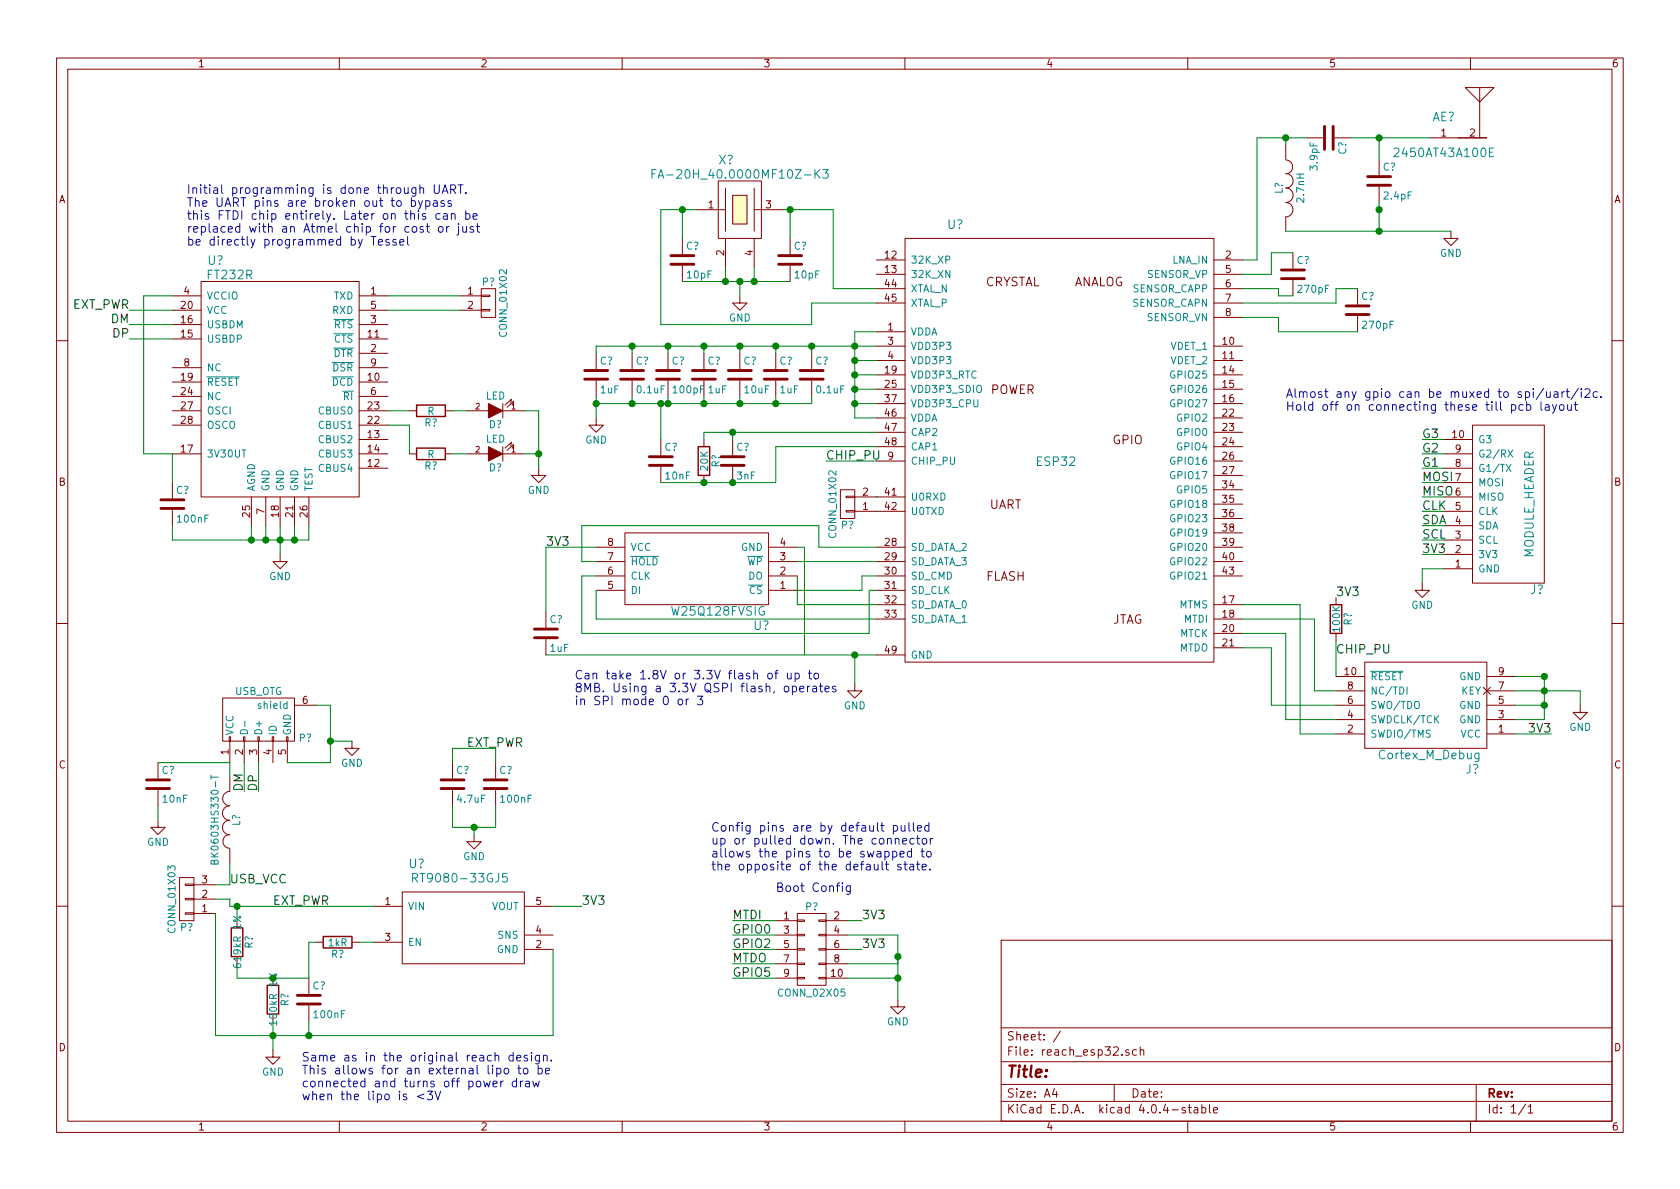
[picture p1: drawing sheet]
EESchema Schematic File Version 2
LIBS:power
LIBS:device
LIBS:transistors
LIBS:conn
LIBS:linear
LIBS:regul
LIBS:74xx
LIBS:cmos4000
LIBS:adc-dac
LIBS:memory
LIBS:xilinx
LIBS:microcontrollers
LIBS:dsp
LIBS:microchip
LIBS:analog_switches
LIBS:motorola
LIBS:texas
LIBS:intel
LIBS:audio
LIBS:interface
LIBS:digital-audio
LIBS:philips
LIBS:display
LIBS:cypress
LIBS:siliconi
LIBS:opto
LIBS:atmel
LIBS:contrib
LIBS:valves
LIBS:tm-kicad-lib
LIBS:reach_esp32-cache
EELAYER 25 0
EELAYER END
$Descr A4 11693 8268
encoding utf-8
Sheet 1 1
Title ""
Date ""
Rev ""
Comp ""
Comment1 ""
Comment2 ""
Comment3 ""
Comment4 ""
$EndDescr
$Comp
L ESP32 U?
U 1 1
P 7350 3200
F 0 "U?" H 6650 4850 60  0000 C CNN
F 1 "ESP32" H 7350 3200 60  0000 C CNN
F 2 "" H 7350 3650 60  0001 C CNN
F 3 "" H 7350 3650 60  0001 C CNN
	1    7350 3200
	1    0    0    -1  
$EndComp
$Comp
L MODULE_HEADER J?
U 1 1
P 10350 3550
F 0 "J?" H 10000 4100 60  0000 C CNN
F 1 "MODULE_HEADER" V 10050 3500 60  0000 C CNN
F 2 "" H 10350 3550 60  0000 C CNN
F 3 "" H 10350 3550 60  0000 C CNN
	1    10350 3550
	-1   0    0    1   
$EndComp
$Comp
L CRYSTAL-4 X?
U 1 1
P 5150 1450
F 0 "X?" H 5000 1800 60  0000 L CNN
F 1 "FA-20H_40.0000MF10Z-K3" H 5150 1700 60  0000 C CNN
F 2 "Crystals:crystal_FA238-TSX3225" H 5150 1450 60  0001 C CNN
F 3 "http://www.digikey.com/product-detail/en/epson/FA-20H-40.0000MF10Z-K3/SER4045CT-ND/5175137" H 5150 1450 60  0001 C CNN
	1    5150 1450
	1    0    0    -1  
$EndComp
$Comp
L W25Q128FVSIG U?
U 1 1
P 4850 4000
F 0 "U?" H 4400 4350 60  0000 C CNN
F 1 "W25Q128FVSIG" H 4700 4250 60  0000 C CNN
F 2 "" H 4850 4000 60  0001 C CNN
F 3 "" H 4850 4000 60  0001 C CNN
	1    4850 4000
	-1   0    0    1   
$EndComp
$Comp
L ANTENNA AE?
U 1 1
P 10050 950
F 0 "AE?" H 10050 1100 60  0000 C CNN
F 1 "2450AT43A100E" H 10050 850 60  0000 C CNN
F 2 "" H 10150 950 60  0001 C CNN
F 3 "http://www.digikey.com/product-detail/en/2450AT43A100E/712-1009-1-ND/1560838" H 10150 950 60  0001 C CNN
	1    10050 950 
	1    0    0    -1  
$EndComp
$Comp
L FT232R U?
U 1 1
P 1950 2650
F 0 "U?" H 1500 3500 60  0000 C CNN
F 1 "FT232R" H 1600 3400 60  0000 C CNN
F 2 "Housings_SSOP:SSOP-28_5.3x10.2mm_Pitch0.65mm" H 1950 2550 60  0001 C CNN
F 3 "http://www.ftdichip.com/Support/Documents/DataSheets/ICs/DS_FT232R.pdf" H 1950 2550 60  0001 C CNN
	1    1950 2650
	1    0    0    -1  
$EndComp
$Comp
L RT9080-33GJ5 U?
U 1 1
P 3200 6450
F 0 "U?" H 2900 6900 60  0000 C CNN
F 1 "RT9080-33GJ5" H 3200 6800 60  0000 C CNN
F 2 "" H 3200 6400 60  0001 C CNN
F 3 "http://www.richtek.com/assets/product_file/RT9080/DS9080-00.pdf" H 3200 6400 60  0001 C CNN
F 4 "http://www.digikey.com/product-detail/en/on-semiconductor/NCP603SN330T1G/NCP603SN330T1GOSCT-ND/3462409" H 3200 6450 60  0001 C CNN "Alternate"
	1    3200 6450
	1    0    0    -1  
$EndComp
$Comp
L USB_OTG P?
U 1 1
P 1800 5000
F 0 "P?" H 2125 4875 50  0000 C CNN
F 1 "USB_OTG" H 1800 5200 50  0000 C CNN
F 2 "" V 1750 4900 50  0000 C CNN
F 3 "" V 1750 4900 50  0000 C CNN
	1    1800 5000
	1    0    0    -1  
$EndComp
$Comp
L GND #PWR?
U 1 1
P 2450 5150
F 0 "#PWR?" H 2450 4900 50  0001 C CNN
F 1 "GND" H 2450 5000 50  0000 C CNN
F 2 "" H 2450 5150 50  0000 C CNN
F 3 "" H 2450 5150 50  0000 C CNN
	1    2450 5150
	1    0    0    -1  
$EndComp
$Comp
L CONN_01X02 P?
U 1 1
P 5900 3500
F 0 "P?" H 5900 3650 50  0000 C CNN
F 1 "CONN_01X02" V 6000 3500 50  0000 C CNN
F 2 "" H 5900 3500 50  0000 C CNN
F 3 "" H 5900 3500 50  0000 C CNN
	1    5900 3500
	-1   0    0    1   
$EndComp
$Comp
L CONN_01X02 P?
U 1 1
P 3400 2100
F 0 "P?" H 3400 2250 50  0000 C CNN
F 1 "CONN_01X02" V 3500 2100 50  0000 C CNN
F 2 "" H 3400 2100 50  0000 C CNN
F 3 "" H 3400 2100 50  0000 C CNN
	1    3400 2100
	1    0    0    -1  
$EndComp
$Comp
L R R?
U 1 1
P 1650 6550
F 0 "R?" V 1730 6550 50  0000 C CNN
F 1 "619kR 1%" V 1650 6550 50  0000 C CNN
F 2 "" V 1580 6550 50  0000 C CNN
F 3 "" H 1650 6550 50  0000 C CNN
	1    1650 6550
	1    0    0    -1  
$EndComp
$Comp
L R R?
U 1 1
P 1900 6950
F 0 "R?" V 1980 6950 50  0000 C CNN
F 1 "100kR 1%" V 1900 6950 50  0000 C CNN
F 2 "" V 1830 6950 50  0000 C CNN
F 3 "" H 1900 6950 50  0000 C CNN
	1    1900 6950
	1    0    0    -1  
$EndComp
$Comp
L R R?
U 1 1
P 2350 6550
F 0 "R?" V 2430 6550 50  0000 C CNN
F 1 "1kR" V 2350 6550 50  0000 C CNN
F 2 "" V 2280 6550 50  0000 C CNN
F 3 "" H 2350 6550 50  0000 C CNN
	1    2350 6550
	0    1    1    0   
$EndComp
$Comp
L CONN_01X03 P?
U 1 1
P 1300 6250
F 0 "P?" H 1300 6450 50  0000 C CNN
F 1 "CONN_01X03" V 1400 6250 50  0000 C CNN
F 2 "" H 1300 6250 50  0000 C CNN
F 3 "" H 1300 6250 50  0000 C CNN
	1    1300 6250
	-1   0    0    1   
$EndComp
$Comp
L GND #PWR?
U 1 1
P 1900 7300
F 0 "#PWR?" H 1900 7050 50  0001 C CNN
F 1 "GND" H 1900 7150 50  0000 C CNN
F 2 "" H 1900 7300 50  0000 C CNN
F 3 "" H 1900 7300 50  0000 C CNN
	1    1900 7300
	1    0    0    -1  
$EndComp
$Comp
L C C?
U 1 1
P 2150 6950
F 0 "C?" H 2175 7050 50  0000 L CNN
F 1 "100nF" H 2175 6850 50  0000 L CNN
F 2 "" H 2188 6800 50  0000 C CNN
F 3 "" H 2150 6950 50  0000 C CNN
	1    2150 6950
	1    0    0    -1  
$EndComp
Text Label 1600 6150 0    60   ~ 0
USB_VCC
Text Label 1900 6300 0    60   ~ 0
EXT_PWR
Text Label 1700 5500 1    60   ~ 0
DM
Text Label 1800 5500 1    60   ~ 0
DP
Text Label 900  2150 2    60   ~ 0
EXT_PWR
Text Label 900  2250 2    60   ~ 0
DM
Text Label 900  2350 2    60   ~ 0
DP
$Comp
L GND #PWR?
U 1 1
P 1950 3850
F 0 "#PWR?" H 1950 3600 50  0001 C CNN
F 1 "GND" H 1950 3700 50  0000 C CNN
F 2 "" H 1950 3850 50  0000 C CNN
F 3 "" H 1950 3850 50  0000 C CNN
	1    1950 3850
	1    0    0    -1  
$EndComp
$Comp
L LED D?
U 1 1
P 3450 2850
F 0 "D?" H 3450 2950 50  0000 C CNN
F 1 "LED" H 3450 2750 50  0000 C CNN
F 2 "" H 3450 2850 50  0000 C CNN
F 3 "" H 3450 2850 50  0000 C CNN
	1    3450 2850
	-1   0    0    1   
$EndComp
$Comp
L LED D?
U 1 1
P 3450 3150
F 0 "D?" H 3450 3250 50  0000 C CNN
F 1 "LED" H 3450 3050 50  0000 C CNN
F 2 "" H 3450 3150 50  0000 C CNN
F 3 "" H 3450 3150 50  0000 C CNN
	1    3450 3150
	-1   0    0    1   
$EndComp
$Comp
L R R?
U 1 1
P 3000 2850
F 0 "R?" V 3080 2850 50  0000 C CNN
F 1 "R" V 3000 2850 50  0000 C CNN
F 2 "" V 2930 2850 50  0000 C CNN
F 3 "" H 3000 2850 50  0000 C CNN
	1    3000 2850
	0    1    1    0   
$EndComp
$Comp
L R R?
U 1 1
P 3000 3150
F 0 "R?" V 3080 3150 50  0000 C CNN
F 1 "R" V 3000 3150 50  0000 C CNN
F 2 "" V 2930 3150 50  0000 C CNN
F 3 "" H 3000 3150 50  0000 C CNN
	1    3000 3150
	0    1    1    0   
$EndComp
$Comp
L GND #PWR?
U 1 1
P 3750 3250
F 0 "#PWR?" H 3750 3000 50  0001 C CNN
F 1 "GND" H 3750 3100 50  0000 C CNN
F 2 "" H 3750 3250 50  0000 C CNN
F 3 "" H 3750 3250 50  0000 C CNN
	1    3750 3250
	1    0    0    -1  
$EndComp
$Comp
L C C?
U 1 1
P 1200 3500
F 0 "C?" H 1225 3600 50  0000 L CNN
F 1 "100nF" H 1225 3400 50  0000 L CNN
F 2 "" H 1238 3350 50  0000 C CNN
F 3 "" H 1200 3500 50  0000 C CNN
	1    1200 3500
	1    0    0    -1  
$EndComp
$Comp
L INDUCTOR L?
U 1 1
P 1600 5700
F 0 "L?" V 1550 5700 50  0000 C CNN
F 1 "BK0603HS330-T" V 1700 5700 50  0000 C CNN
F 2 "" H 1600 5700 50  0000 C CNN
F 3 "" H 1600 5700 50  0000 C CNN
	1    1600 5700
	-1   0    0    1   
$EndComp
$Comp
L C C?
U 1 1
P 3450 5450
F 0 "C?" H 3475 5550 50  0000 L CNN
F 1 "100nF" H 3475 5350 50  0000 L CNN
F 2 "" H 3488 5300 50  0000 C CNN
F 3 "" H 3450 5450 50  0000 C CNN
	1    3450 5450
	1    0    0    -1  
$EndComp
$Comp
L C C?
U 1 1
P 1100 5450
F 0 "C?" H 1125 5550 50  0000 L CNN
F 1 "10nF" H 1125 5350 50  0000 L CNN
F 2 "" H 1138 5300 50  0000 C CNN
F 3 "" H 1100 5450 50  0000 C CNN
	1    1100 5450
	1    0    0    -1  
$EndComp
$Comp
L GND #PWR?
U 1 1
P 1100 5700
F 0 "#PWR?" H 1100 5450 50  0001 C CNN
F 1 "GND" H 1100 5550 50  0000 C CNN
F 2 "" H 1100 5700 50  0000 C CNN
F 3 "" H 1100 5700 50  0000 C CNN
	1    1100 5700
	1    0    0    -1  
$EndComp
$Comp
L C C?
U 1 1
P 3150 5450
F 0 "C?" H 3175 5550 50  0000 L CNN
F 1 "4.7uF" H 3175 5350 50  0000 L CNN
F 2 "" H 3188 5300 50  0000 C CNN
F 3 "" H 3150 5450 50  0000 C CNN
	1    3150 5450
	1    0    0    -1  
$EndComp
$Comp
L GND #PWR?
U 1 1
P 3300 5800
F 0 "#PWR?" H 3300 5550 50  0001 C CNN
F 1 "GND" H 3300 5650 50  0000 C CNN
F 2 "" H 3300 5800 50  0000 C CNN
F 3 "" H 3300 5800 50  0000 C CNN
	1    3300 5800
	1    0    0    -1  
$EndComp
Text Label 3250 5200 0    60   ~ 0
EXT_PWR
Text Label 4050 6300 0    60   ~ 0
3V3
Text Label 3800 3800 0    60   ~ 0
3V3
$Comp
L GND #PWR?
U 1 1
P 5950 4750
F 0 "#PWR?" H 5950 4500 50  0001 C CNN
F 1 "GND" H 5950 4600 50  0000 C CNN
F 2 "" H 5950 4750 50  0000 C CNN
F 3 "" H 5950 4750 50  0000 C CNN
	1    5950 4750
	1    0    0    -1  
$EndComp
$Comp
L C C?
U 1 1
P 4750 1800
F 0 "C?" H 4775 1900 50  0000 L CNN
F 1 "10pF" H 4775 1700 50  0000 L CNN
F 2 "" H 4788 1650 50  0000 C CNN
F 3 "" H 4750 1800 50  0000 C CNN
	1    4750 1800
	1    0    0    -1  
$EndComp
$Comp
L C C?
U 1 1
P 5500 1800
F 0 "C?" H 5525 1900 50  0000 L CNN
F 1 "10pF" H 5525 1700 50  0000 L CNN
F 2 "" H 5538 1650 50  0000 C CNN
F 3 "" H 5500 1800 50  0000 C CNN
	1    5500 1800
	1    0    0    -1  
$EndComp
$Comp
L GND #PWR?
U 1 1
P 5150 2050
F 0 "#PWR?" H 5150 1800 50  0001 C CNN
F 1 "GND" H 5150 1900 50  0000 C CNN
F 2 "" H 5150 2050 50  0000 C CNN
F 3 "" H 5150 2050 50  0000 C CNN
	1    5150 2050
	1    0    0    -1  
$EndComp
$Comp
L C C?
U 1 1
P 4650 2600
F 0 "C?" H 4675 2700 50  0000 L CNN
F 1 "100pF" H 4675 2500 50  0000 L CNN
F 2 "" H 4688 2450 50  0000 C CNN
F 3 "" H 4650 2600 50  0000 C CNN
	1    4650 2600
	1    0    0    -1  
$EndComp
$Comp
L C C?
U 1 1
P 4900 2600
F 0 "C?" H 4925 2700 50  0000 L CNN
F 1 "1uF" H 4925 2500 50  0000 L CNN
F 2 "" H 4938 2450 50  0000 C CNN
F 3 "" H 4900 2600 50  0000 C CNN
	1    4900 2600
	1    0    0    -1  
$EndComp
$Comp
L C C?
U 1 1
P 5150 2600
F 0 "C?" H 5175 2700 50  0000 L CNN
F 1 "10uF" H 5175 2500 50  0000 L CNN
F 2 "" H 5188 2450 50  0000 C CNN
F 3 "" H 5150 2600 50  0000 C CNN
	1    5150 2600
	1    0    0    -1  
$EndComp
$Comp
L C C?
U 1 1
P 5400 2600
F 0 "C?" H 5425 2700 50  0000 L CNN
F 1 "1uF" H 5425 2500 50  0000 L CNN
F 2 "" H 5438 2450 50  0000 C CNN
F 3 "" H 5400 2600 50  0000 C CNN
	1    5400 2600
	1    0    0    -1  
$EndComp
$Comp
L C C?
U 1 1
P 5650 2600
F 0 "C?" H 5675 2700 50  0000 L CNN
F 1 "0.1uF" H 5675 2500 50  0000 L CNN
F 2 "" H 5688 2450 50  0000 C CNN
F 3 "" H 5650 2600 50  0000 C CNN
	1    5650 2600
	1    0    0    -1  
$EndComp
$Comp
L C C?
U 1 1
P 4400 2600
F 0 "C?" H 4425 2700 50  0000 L CNN
F 1 "0.1uF" H 4425 2500 50  0000 L CNN
F 2 "" H 4438 2450 50  0000 C CNN
F 3 "" H 4400 2600 50  0000 C CNN
	1    4400 2600
	1    0    0    -1  
$EndComp
$Comp
L C C?
U 1 1
P 4150 2600
F 0 "C?" H 4175 2700 50  0000 L CNN
F 1 "1uF" H 4175 2500 50  0000 L CNN
F 2 "" H 4188 2450 50  0000 C CNN
F 3 "" H 4150 2600 50  0000 C CNN
	1    4150 2600
	1    0    0    -1  
$EndComp
$Comp
L GND #PWR?
U 1 1
P 4150 2900
F 0 "#PWR?" H 4150 2650 50  0001 C CNN
F 1 "GND" H 4150 2750 50  0000 C CNN
F 2 "" H 4150 2900 50  0000 C CNN
F 3 "" H 4150 2900 50  0000 C CNN
	1    4150 2900
	1    0    0    -1  
$EndComp
$Comp
L C C?
U 1 1
P 5100 3200
F 0 "C?" H 5125 3300 50  0000 L CNN
F 1 "3nF" H 5125 3100 50  0000 L CNN
F 2 "" H 5138 3050 50  0000 C CNN
F 3 "" H 5100 3200 50  0000 C CNN
	1    5100 3200
	1    0    0    -1  
$EndComp
$Comp
L R R?
U 1 1
P 4900 3200
F 0 "R?" V 4980 3200 50  0000 C CNN
F 1 "20K" V 4900 3200 50  0000 C CNN
F 2 "" V 4830 3200 50  0000 C CNN
F 3 "" H 4900 3200 50  0000 C CNN
	1    4900 3200
	1    0    0    -1  
$EndComp
$Comp
L C C?
U 1 1
P 4600 3200
F 0 "C?" H 4625 3300 50  0000 L CNN
F 1 "10nF" H 4625 3100 50  0000 L CNN
F 2 "" H 4638 3050 50  0000 C CNN
F 3 "" H 4600 3200 50  0000 C CNN
	1    4600 3200
	1    0    0    -1  
$EndComp
$Comp
L INDUCTOR L?
U 1 1
P 8950 1300
F 0 "L?" V 8900 1300 50  0000 C CNN
F 1 "2.7nH" V 9050 1300 50  0000 C CNN
F 2 "" H 8950 1300 50  0000 C CNN
F 3 "" H 8950 1300 50  0000 C CNN
	1    8950 1300
	1    0    0    -1  
$EndComp
$Comp
L C C?
U 1 1
P 9600 1250
F 0 "C?" H 9625 1350 50  0000 L CNN
F 1 "2.4pF" H 9625 1150 50  0000 L CNN
F 2 "" H 9638 1100 50  0000 C CNN
F 3 "" H 9600 1250 50  0000 C CNN
	1    9600 1250
	1    0    0    -1  
$EndComp
$Comp
L GND #PWR?
U 1 1
P 10100 1600
F 0 "#PWR?" H 10100 1350 50  0001 C CNN
F 1 "GND" H 10100 1450 50  0000 C CNN
F 2 "" H 10100 1600 50  0000 C CNN
F 3 "" H 10100 1600 50  0000 C CNN
	1    10100 1600
	1    0    0    -1  
$EndComp
$Comp
L C C?
U 1 1
P 9250 950
F 0 "C?" H 9275 1050 50  0000 L CNN
F 1 "3.9pF" H 9275 850 50  0000 L CNN
F 2 "" H 9288 800 50  0000 C CNN
F 3 "" H 9250 950 50  0000 C CNN
	1    9250 950 
	0    1    1    0   
$EndComp
$Comp
L C C?
U 1 1
P 9000 1900
F 0 "C?" H 9025 2000 50  0000 L CNN
F 1 "270pF" H 9025 1800 50  0000 L CNN
F 2 "" H 9038 1750 50  0000 C CNN
F 3 "" H 9000 1900 50  0000 C CNN
	1    9000 1900
	1    0    0    -1  
$EndComp
$Comp
L C C?
U 1 1
P 9450 2150
F 0 "C?" H 9475 2250 50  0000 L CNN
F 1 "270pF" H 9475 2050 50  0000 L CNN
F 2 "" H 9488 2000 50  0000 C CNN
F 3 "" H 9450 2150 50  0000 C CNN
	1    9450 2150
	1    0    0    -1  
$EndComp
Text Label 9900 3050 0    60   ~ 0
G3
Text Label 9900 3150 0    60   ~ 0
G2
Text Label 9900 3250 0    60   ~ 0
G1
Text Label 9900 3350 0    60   ~ 0
MOSI
Text Label 9900 3450 0    60   ~ 0
MISO
Text Label 9900 3550 0    60   ~ 0
CLK
Text Label 9900 3650 0    60   ~ 0
SDA
Text Label 9900 3750 0    60   ~ 0
SCL
Text Label 9900 3850 0    60   ~ 0
3V3
$Comp
L GND #PWR?
U 1 1
P 9900 4050
F 0 "#PWR?" H 9900 3800 50  0001 C CNN
F 1 "GND" H 9900 3900 50  0000 C CNN
F 2 "" H 9900 4050 50  0000 C CNN
F 3 "" H 9900 4050 50  0000 C CNN
	1    9900 4050
	1    0    0    -1  
$EndComp
$Comp
L CONN_02X05 P?
U 1 1
P 5650 6600
F 0 "P?" H 5650 6900 50  0000 C CNN
F 1 "CONN_02X05" H 5650 6300 50  0000 C CNN
F 2 "" H 5650 5400 50  0000 C CNN
F 3 "" H 5650 5400 50  0000 C CNN
	1    5650 6600
	1    0    0    -1  
$EndComp
Text Notes 5400 6200 0    60   ~ 0
Boot Config
Text Label 5100 6400 0    60   ~ 0
MTDI
Text Label 5100 6500 0    60   ~ 0
GPIO0
Text Label 5100 6600 0    60   ~ 0
GPIO2
Text Label 5100 6700 0    60   ~ 0
MTDO
Text Label 5100 6800 0    60   ~ 0
GPIO5
Text Label 6000 6400 0    60   ~ 0
3V3
Text Label 6000 6600 0    60   ~ 0
3V3
$Comp
L GND #PWR?
U 1 1
P 6250 6950
F 0 "#PWR?" H 6250 6700 50  0001 C CNN
F 1 "GND" H 6250 6800 50  0000 C CNN
F 2 "" H 6250 6950 50  0000 C CNN
F 3 "" H 6250 6950 50  0000 C CNN
	1    6250 6950
	1    0    0    -1  
$EndComp
$Comp
L Cortex_M_Debug J?
U 1 1
P 9950 4900
F 0 "J?" H 9650 5350 60  0000 C CNN
F 1 "Cortex_M_Debug" H 9950 5250 60  0000 C CNN
F 2 "" H 9750 4900 60  0001 C CNN
F 3 "" H 9750 4900 60  0001 C CNN
	1    9950 4900
	-1   0    0    1   
$EndComp
Text Label 10800 5100 2    60   ~ 0
3V3
$Comp
L GND #PWR?
U 1 1
P 11000 4900
F 0 "#PWR?" H 11000 4650 50  0001 C CNN
F 1 "GND" H 11000 4750 50  0000 C CNN
F 2 "" H 11000 4900 50  0000 C CNN
F 3 "" H 11000 4900 50  0000 C CNN
	1    11000 4900
	1    0    0    -1  
$EndComp
Text Label 5750 3200 0    60   ~ 0
CHIP_PU
Wire Wire Line
	2300 5300 2000 5300
Wire Wire Line
	2300 4900 2300 5300
Wire Wire Line
	2300 4900 2200 4900
Wire Wire Line
	2300 5150 2450 5150
Connection ~ 2300 5150
Wire Wire Line
	1500 6150 1600 6150
Wire Wire Line
	1500 6250 1600 6250
Wire Wire Line
	1600 6250 1600 6300
Wire Wire Line
	1600 6300 2600 6300
Wire Wire Line
	1650 6400 1650 6300
Connection ~ 1650 6300
Wire Wire Line
	1500 6350 1500 7200
Wire Wire Line
	1650 6800 1650 6700
Wire Wire Line
	2600 6550 2500 6550
Wire Wire Line
	1500 7200 3850 7200
Wire Wire Line
	1900 7100 1900 7300
Connection ~ 1900 7200
Wire Wire Line
	1650 6800 2150 6800
Connection ~ 1900 6800
Wire Wire Line
	2150 6800 2150 6550
Wire Wire Line
	2150 6550 2200 6550
Wire Wire Line
	2150 7200 2150 7100
Wire Wire Line
	3850 7200 3850 6600
Connection ~ 2150 7200
Wire Wire Line
	3850 6300 4050 6300
Wire Wire Line
	1700 5300 1700 5500
Wire Wire Line
	1800 5500 1800 5300
Wire Wire Line
	1200 3150 1000 3150
Wire Wire Line
	1000 3150 1000 2050
Wire Wire Line
	1000 2050 1200 2050
Wire Wire Line
	1200 2150 900  2150
Wire Wire Line
	1200 2250 900  2250
Wire Wire Line
	1200 2350 900  2350
Wire Wire Line
	2700 2050 3200 2050
Wire Wire Line
	2700 2150 3200 2150
Wire Wire Line
	1750 3650 1750 3750
Wire Wire Line
	1200 3750 2150 3750
Wire Wire Line
	1850 3750 1850 3650
Wire Wire Line
	1950 3650 1950 3850
Connection ~ 1850 3750
Wire Wire Line
	2050 3750 2050 3650
Connection ~ 1950 3750
Wire Wire Line
	2150 3750 2150 3650
Connection ~ 2050 3750
Wire Wire Line
	2700 2850 2850 2850
Wire Wire Line
	2700 2950 2850 2950
Wire Wire Line
	2850 2950 2850 3150
Wire Wire Line
	3150 3150 3250 3150
Wire Wire Line
	3150 2850 3250 2850
Wire Wire Line
	3650 2850 3750 2850
Wire Wire Line
	3750 2850 3750 3250
Wire Wire Line
	3750 3150 3650 3150
Connection ~ 3750 3150
Wire Wire Line
	1200 3350 1200 3150
Wire Wire Line
	1200 3650 1200 3750
Connection ~ 1750 3750
Wire Wire Line
	1600 5300 1600 5400
Wire Wire Line
	1600 6150 1600 6000
Wire Wire Line
	1600 5300 1100 5300
Wire Wire Line
	1100 5700 1100 5600
Wire Wire Line
	3150 5300 3150 5200
Wire Wire Line
	3150 5200 3450 5200
Wire Wire Line
	3450 5200 3450 5300
Wire Wire Line
	3150 5600 3150 5750
Wire Wire Line
	3150 5750 3450 5750
Wire Wire Line
	3450 5750 3450 5600
Wire Wire Line
	3300 5800 3300 5750
Connection ~ 3300 5750
Wire Wire Line
	6100 3450 6100 3450
Wire Wire Line
	6100 3550 6100 3550
Wire Wire Line
	5550 4100 6000 4100
Wire Wire Line
	6000 4100 6000 4000
Wire Wire Line
	6000 4000 6100 4000
Wire Wire Line
	6100 4200 5550 4200
Wire Wire Line
	5550 4200 5550 4000
Wire Wire Line
	5550 3900 6100 3900
Wire Wire Line
	4150 4100 4150 4300
Wire Wire Line
	4150 4300 6100 4300
Wire Wire Line
	4150 4000 4050 4000
Wire Wire Line
	4050 4000 4050 4400
Wire Wire Line
	4050 4400 6050 4400
Wire Wire Line
	6050 4400 6050 4100
Wire Wire Line
	6050 4100 6100 4100
Wire Wire Line
	4150 3900 4050 3900
Wire Wire Line
	4050 3900 4050 3650
Wire Wire Line
	4050 3650 5700 3650
Wire Wire Line
	5700 3650 5700 3800
Wire Wire Line
	5700 3800 6100 3800
Wire Wire Line
	5550 3800 5600 3800
Wire Wire Line
	5600 3800 5600 4550
Wire Wire Line
	3800 4550 6100 4550
Wire Wire Line
	4150 3800 3800 3800
Wire Wire Line
	5950 4750 5950 4550
Connection ~ 5950 4550
Wire Wire Line
	5050 1850 5050 1950
Wire Wire Line
	4750 1950 5500 1950
Wire Wire Line
	5250 1950 5250 1850
Wire Wire Line
	6100 2000 5800 2000
Wire Wire Line
	5800 2000 5800 1450
Wire Wire Line
	5800 1450 5450 1450
Wire Wire Line
	4600 1450 4600 2250
Wire Wire Line
	4600 1450 4850 1450
Wire Wire Line
	4750 1650 4750 1450
Connection ~ 4750 1450
Connection ~ 5050 1950
Wire Wire Line
	5500 1650 5500 1450
Connection ~ 5500 1450
Connection ~ 5250 1950
Wire Wire Line
	5150 2050 5150 1950
Connection ~ 5150 1950
Wire Wire Line
	4600 2250 5650 2250
Wire Wire Line
	5650 2250 5650 2100
Wire Wire Line
	5650 2100 6100 2100
Wire Wire Line
	6100 2300 5950 2300
Wire Wire Line
	5950 2300 5950 2900
Wire Wire Line
	4150 2400 6100 2400
Wire Wire Line
	5950 2500 6100 2500
Connection ~ 5950 2400
Wire Wire Line
	5950 2600 6100 2600
Connection ~ 5950 2500
Wire Wire Line
	5950 2700 6100 2700
Connection ~ 5950 2600
Wire Wire Line
	5950 2800 6100 2800
Connection ~ 5950 2700
Wire Wire Line
	5950 2900 6100 2900
Connection ~ 5950 2800
Wire Wire Line
	4150 2400 4150 2450
Wire Wire Line
	4400 2450 4400 2400
Connection ~ 4400 2400
Wire Wire Line
	4650 2450 4650 2400
Connection ~ 4650 2400
Wire Wire Line
	4900 2450 4900 2400
Connection ~ 4900 2400
Wire Wire Line
	5150 2450 5150 2400
Connection ~ 5150 2400
Wire Wire Line
	5400 2450 5400 2400
Connection ~ 5400 2400
Wire Wire Line
	5650 2450 5650 2400
Connection ~ 5650 2400
Wire Wire Line
	4150 2750 4150 2900
Wire Wire Line
	4150 2800 5650 2800
Wire Wire Line
	4400 2800 4400 2750
Wire Wire Line
	4650 2800 4650 2750
Connection ~ 4400 2800
Wire Wire Line
	4900 2800 4900 2750
Connection ~ 4650 2800
Wire Wire Line
	5150 2800 5150 2750
Connection ~ 4900 2800
Wire Wire Line
	5400 2800 5400 2750
Connection ~ 5150 2800
Wire Wire Line
	5650 2800 5650 2750
Connection ~ 5400 2800
Connection ~ 4150 2800
Wire Wire Line
	4900 3000 6100 3000
Wire Wire Line
	5100 3000 5100 3050
Wire Wire Line
	4600 3350 5400 3350
Wire Wire Line
	5400 3350 5400 3100
Wire Wire Line
	5400 3100 6100 3100
Wire Wire Line
	4900 3050 4900 3000
Connection ~ 5100 3000
Connection ~ 5100 3350
Connection ~ 4900 3350
Wire Wire Line
	4600 3050 4600 2800
Connection ~ 4600 2800
Wire Wire Line
	9400 950  9950 950 
Wire Wire Line
	8750 950  8750 1800
Wire Wire Line
	8750 1800 8650 1800
Wire Wire Line
	9600 1100 9600 950 
Connection ~ 9600 950 
Wire Wire Line
	9600 1400 9600 1600
Connection ~ 9600 1450
Wire Wire Line
	8750 950  9100 950 
Wire Wire Line
	8950 950  8950 1000
Wire Wire Line
	8950 1600 10100 1600
Connection ~ 8950 950 
Connection ~ 9600 1600
Wire Wire Line
	8650 1900 8850 1900
Wire Wire Line
	8850 1900 8850 1750
Wire Wire Line
	8850 1750 9000 1750
Wire Wire Line
	9000 2050 8900 2050
Wire Wire Line
	8900 2050 8900 2000
Wire Wire Line
	8900 2000 8650 2000
Wire Wire Line
	8650 2100 9300 2100
Wire Wire Line
	9300 2100 9300 2000
Wire Wire Line
	9300 2000 9450 2000
Wire Wire Line
	9450 2300 8900 2300
Wire Wire Line
	8900 2300 8900 2200
Wire Wire Line
	8900 2200 8650 2200
Wire Wire Line
	10050 3050 9900 3050
Wire Wire Line
	10050 3150 9900 3150
Wire Wire Line
	10050 3250 9900 3250
Wire Wire Line
	10050 3350 9900 3350
Wire Wire Line
	10050 3450 9900 3450
Wire Wire Line
	10050 3550 9900 3550
Wire Wire Line
	10050 3650 9900 3650
Wire Wire Line
	10050 3750 9900 3750
Wire Wire Line
	10050 3850 9900 3850
Wire Wire Line
	10050 3950 9900 3950
Wire Wire Line
	9900 3950 9900 4050
Wire Wire Line
	5400 6400 5100 6400
Wire Wire Line
	5400 6500 5100 6500
Wire Wire Line
	5400 6600 5100 6600
Wire Wire Line
	5400 6700 5100 6700
Wire Wire Line
	5400 6800 5100 6800
Wire Wire Line
	5900 6400 6000 6400
Wire Wire Line
	5900 6600 6000 6600
Wire Wire Line
	5900 6500 6250 6500
Wire Wire Line
	6250 6500 6250 6950
Wire Wire Line
	5900 6700 6250 6700
Wire Wire Line
	6250 6700 6250 6650
Connection ~ 6250 6650
Wire Wire Line
	5900 6800 6250 6800
Connection ~ 6250 6800
Wire Wire Line
	10550 5100 10800 5100
Wire Wire Line
	10750 5000 10550 5000
Wire Wire Line
	10750 4700 10750 5000
Wire Wire Line
	10750 4900 10550 4900
Wire Wire Line
	10550 4800 11000 4800
Connection ~ 10750 4900
Wire Wire Line
	10750 4700 10550 4700
Connection ~ 10750 4800
Connection ~ 10750 4700
Wire Wire Line
	11000 4800 11000 4900
Wire Wire Line
	8650 4200 9050 4200
Wire Wire Line
	9050 4200 9050 5100
Wire Wire Line
	9050 5100 9300 5100
Wire Wire Line
	8650 4300 9150 4300
Wire Wire Line
	9150 4300 9150 4800
Wire Wire Line
	9150 4800 9300 4800
Wire Wire Line
	8650 4400 8950 4400
Wire Wire Line
	8950 4400 8950 5000
Wire Wire Line
	8950 5000 9300 5000
Wire Wire Line
	9300 4900 8850 4900
Wire Wire Line
	8850 4900 8850 4500
Wire Wire Line
	8850 4500 8650 4500
Wire Wire Line
	5750 3200 6100 3200
Wire Wire Line
	9300 4450 9300 4700
$Comp
L R R?
U 1 1
P 9300 4300
F 0 "R?" V 9380 4300 50  0000 C CNN
F 1 "100K" V 9300 4300 50  0000 C CNN
F 2 "" V 9230 4300 50  0000 C CNN
F 3 "" H 9300 4300 50  0000 C CNN
	1    9300 4300
	1    0    0    -1  
$EndComp
Text Label 9300 4550 0    60   ~ 0
CHIP_PU
Text Label 9300 4150 0    60   ~ 0
3V3
$Comp
L C C?
U 1 1
P 3800 4400
F 0 "C?" H 3825 4500 50  0000 L CNN
F 1 "1uF" H 3825 4300 50  0000 L CNN
F 2 "" H 3838 4250 50  0000 C CNN
F 3 "" H 3800 4400 50  0000 C CNN
	1    3800 4400
	1    0    0    -1  
$EndComp
Wire Wire Line
	3800 3800 3800 4250
Text Notes 2100 7650 0    60   ~ 0
Same as in the original reach design. \nThis allows for an external lipo to be\nconnected and turns off power draw\nwhen the lipo is <3V
Text Notes 4950 6050 0    60   ~ 0
Config pins are by default pulled\nup or pulled down. The connector\nallows the pins to be swapped to\nthe opposite of the default state.
Text Notes 4000 4900 0    60   ~ 0
Can take 1.8V or 3.3V flash of up to\n8MB. Using a 3.3V QSPI flash, operates\nin SPI mode 0 or 3
Text Notes 1300 1700 0    60   ~ 0
Initial programming is done through UART.\nThe UART pins are broken out to bypass \nthis FTDI chip entirely. Later on this can be\nreplaced with an Atmel chip for cost or just\nbe directly programmed by Tessel
Text Notes 8950 2850 0    60   ~ 0
Almost any gpio can be muxed to spi/uart/i2c.\nHold off on connecting these till pcb layout
$EndSCHEMATC
